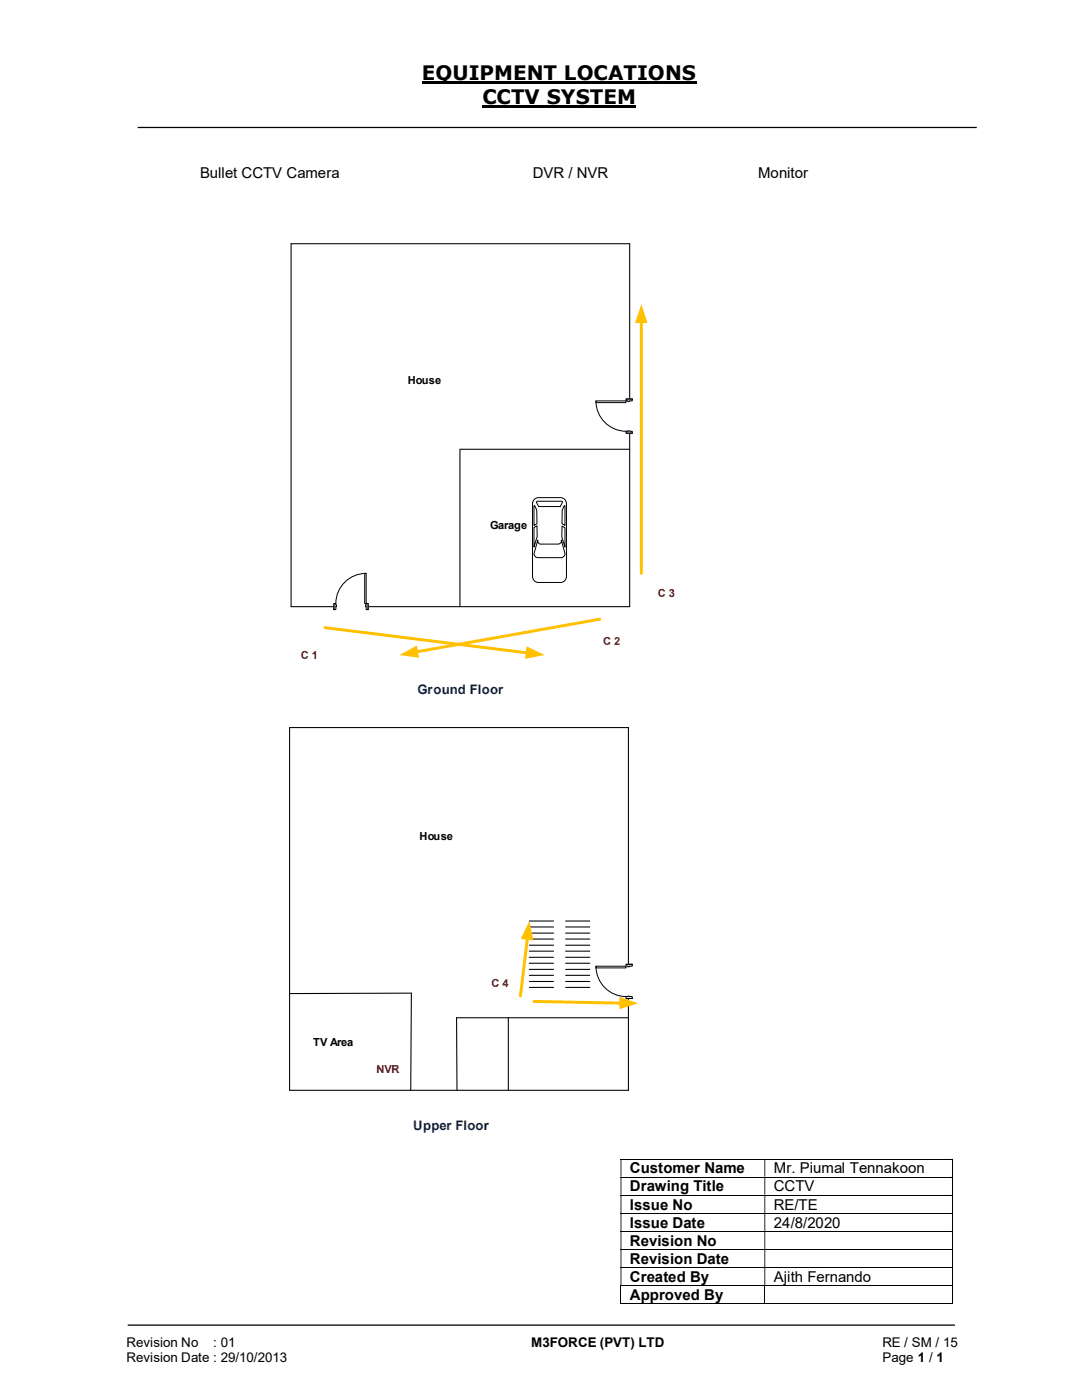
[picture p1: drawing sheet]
<svg xmlns="http://www.w3.org/2000/svg" width="216mm" height="279mm" viewBox="0 0 216 279" stroke-linecap="round" stroke-linejoin="round" font-family="sans-serif">
<path d="M84.2 16.5h54.8M96.3 21.3h30.7" fill="none" stroke="#000" stroke-width=".42"/>
<path d="M27.5 25.4h167.4M25.5 264.5h165" fill="none" stroke="#000" stroke-width=".25"/>
<g fill="none" stroke="#000" stroke-width=".2">
<path d="M123.8 231.3h66.1M123.8 234.9h66.1M123.8 238.5h66.1M190 231.4v3.4M190 235v3.4M190 238.6v3.5M123.8 242.1h66.1M123.8 245.7h66.1M123.8 249.3h66.1M123.8 252.9h66.1M123.8 256.5h66.1M123.9 256.6v3.6"/>
<path d="M152.6 256.6v3.6M190 242.2v3.5M190 245.8v3.5M190 249.4v3.5M190 253v3.5M190 256.6v3.6M123.8 260.1h28.7M152.7 260.1h37.2"/>
</g>
<g fill="#000">
<path d="M189.9 231.3h.2v.1h-.2zM123.8 231.4h.2v3.4h-.2zM152.5 231.4h.2v3.4h-.2z" fill-rule="evenodd"/>
<path d="M189.9 234.8h.2v.2h-.2zM123.8 235h.2v3.4h-.2zM152.5 235h.2v3.4h-.2z" fill-rule="evenodd"/>
<path d="M189.9 238.4h.2v.2h-.2zM123.8 238.6h.2v3.5h-.2zM152.5 238.6h.2v3.5h-.2z" fill-rule="evenodd"/>
<path d="M189.9 242.1h.2v.1h-.2zM123.8 242.2h.2v3.5h-.2zM152.5 242.2h.2v3.5h-.2z" fill-rule="evenodd"/>
<path d="M189.9 245.7h.2v.1h-.2zM123.8 245.8h.2v3.5h-.2zM152.5 245.8h.2v3.5h-.2z" fill-rule="evenodd"/>
<path d="M189.9 249.3h.2v.1h-.2zM123.8 249.4h.2v3.5h-.2zM152.5 249.4h.2v3.5h-.2z" fill-rule="evenodd"/>
<path d="M189.9 252.9h.2v.1h-.2zM123.8 253h.2v3.5h-.2zM152.5 253h.2v3.5h-.2z" fill-rule="evenodd"/>
</g>
<path d="M189.9 256.5h.2v.1h-.2zM189.9 260.1h.2v.1h-.2z" fill="#000"/>
<path d="M58.1 48.6h67.5v72.5h-67.5z" fill="none" stroke="#000" stroke-width=".21"/>
<path d="M106.7 99.6l.7-.3h4.4a1.19 1.19 0 0 1 1.2 1.2v14.5a1.2 1.2 0 0 1-1.2 1.2h-4.4a1.19 1.19 0 0 1-1.1-1.2v-14.5v-.3z" fill-rule="evenodd" fill="#fff"/>
<path d="M106.7 99.6l.7-.3h4.4a1.19 1.19 0 0 1 1.2 1.2v14.5a1.2 1.2 0 0 1-1.2 1.2h-4.4a1.19 1.19 0 0 1-1.1-1.2v-14.5v-.3z" fill="none" stroke="#000" stroke-width=".2"/>
<path d="M107.3 107.8a.66 .66 0 0 0 .8 .8h3.1a.69 .69 0 0 0 .8-.8l.7 2.7a.8 .8 0 0 1-.8 .8h-4.5a.8 .8 0 0 1-.8-.8zM106.6 105.3l.5-.4 .1 2.2-.6 2.1zM106.6 100.9l.5 .9v2.7l-.5 .4zM107.1 100.1l5-.1 .1 .2-.4 .9h-4.3zM112.6 101h.1v3.9l-.6-.4 .1-2.7zM112.1 105l.6 .3v3.9l-.6-2.1z" fill-rule="evenodd" fill="#fff"/>
<path d="M106.6 105.3l.5-.4 .1 2.2-.6 2.1zM106.6 100.9l.5 .9v2.7l-.5 .4zM107.1 100.1l5-.1 .1 .2-.4 .9h-4.3zM107.3 107.8a.66 .66 0 0 0 .8 .8h3.1a.69 .69 0 0 0 .8-.8l.7 2.7a.8 .8 0 0 1-.8 .8h-4.5a.8 .8 0 0 1-.8-.8zM112.1 105l.6 .3v3.9l-.6-2.1zM112.6 101h.1v3.9l-.6-.4 .1-2.7z" fill="none" stroke="#000" stroke-width=".2"/>
<path d="M91.8 89.7v31.4M91.9 89.7h33.7M101.4 203.1v14.5" fill="none" stroke="#000" stroke-width=".21"/>
<path d="M128 64.2v50.2" fill="none" stroke="#ffc000" stroke-width=".59"/>
<path d="M128 60.7l1.2 3.8h-2.5z" fill="#ffc000"/>
<path d="M119.7 123.6l-36.6 6.5" fill="none" stroke="#ffc000" stroke-width=".59"/>
<path d="M79.7 130.7l3.5-1.9 .4 2.5z" fill="#ffc000"/>
<path d="M64.9 125.3l40.3 5" fill="none" stroke="#ffc000" stroke-width=".59"/>
<path d="M105.1 129l3.6 1.7-3.9 .8z" fill="#ffc000"/>
<path d="M57.8 145.2h67.6v72.4h-67.6zM57.8 198.3l24.3-.1-.1 19.4M125.4 203.1h-34.3l.1 14.5" fill="none" stroke="#000" stroke-width=".21"/>
<path d="M66.6 120.4h6.8v1.3h-6.8z" fill="#fff"/>
<path d="M66.6 120.4h6.8v1.3h-6.8z" fill="none" stroke="#fff" stroke-width=".2"/>
<path d="M73.1 120.4v1.3h.3v-1.3zM66.6 120.4h.4v1.3h-.4z" fill-rule="evenodd" fill="#fff"/>
<path d="M67 120.7v-.3h-.4v1.3h.4v-.6M73.1 120.7v-.3h.3v1.3h-.3v-.6" fill="none" stroke="#000" stroke-width=".2"/>
<path d="M72.9 120.7v.4h.2v-.4zM67 120.7h.1v.4h-.1z" fill-rule="evenodd" fill="#fff"/>
<path d="M73.1 114.4a6 6 0 0 0-6.1 6M66.6 120.4v1.3M67 120.7h.1v.4h-.1M73.1 120.7h-.2v.4h.2M73.4 120.4v1.3" fill="none" stroke="#000" stroke-width=".2"/>
<path d="M72.8 114.4h.3v6h-.3z" fill-rule="evenodd" fill="#fff"/>
<path d="M72.8 114.4h.3v6h-.3z" fill="none" stroke="#000" stroke-width=".2"/>
<path d="M124.9 79.6h1.3v6.8h-1.3z" fill-rule="evenodd" fill="#fff"/>
<path d="M124.9 79.6h1.3v6.8h-1.3z" fill="none" stroke="#fff" stroke-width=".2"/>
<path d="M124.9 79.6v.4h1.3v-.4zM124.9 86.1h1.3v.3h-1.3z" fill-rule="evenodd" fill="#fff"/>
<path d="M125.3 80h-.4v-.4h1.3v.4h-.6M125.3 86.1h-.4v.3h1.3v-.3h-.6" fill="none" stroke="#000" stroke-width=".2"/>
<path d="M125.3 80v.1h.3v-.1zM125.3 86l.3 .1z" fill-rule="evenodd" fill="#fff"/>
<path d="M124.9 79.6h1.3M118.9 80a6 6 0 0 0 6 6.1M124.9 86.4h1.3M125.3 80v.1h.3v-.1M125.3 86.1h.3" fill="none" stroke="#000" stroke-width=".2"/>
<path d="M118.9 80h6v.3h-6z" fill="#fff"/>
<path d="M118.9 80h6v.3h-6z" fill="none" stroke="#000" stroke-width=".2"/>
<g fill="none" stroke="#000" stroke-width=".21">
<path d="M105.6 191.1h4.8M105.6 193.5h4.8M105.6 192.2h4.8M105.6 194.6h4.8M105.6 197.1h4.8M105.6 195.9h4.8M105.6 183.8h4.8M105.6 186.2h4.8M105.6 185h4.8M105.6 187.4h4.8M105.6 189.8h4.8M105.6 188.6h4.8"/>
<path d="M112.9 191.1h4.8M112.9 193.5h4.8M112.9 192.2h4.8M112.9 194.6h4.8M112.9 197.1h4.8M112.9 195.9h4.8M112.9 183.8h4.8M112.9 186.2h4.8M112.9 185h4.8M112.9 187.4h4.8M112.9 189.8h4.8M112.9 188.6h4.8"/>
</g>
<path d="M105.2 187.2l-1.4 11.6" fill="none" stroke="#ffc000" stroke-width=".59"/>
<path d="M105.6 183.8l.8 3.9-2.5-.3z" fill="#ffc000"/>
<path d="M106.6 199.9l17.3 .3" fill="none" stroke="#ffc000" stroke-width=".59"/>
<path d="M123.6 198.9l3.7 1.3-3.7 1.2z" fill="#ffc000"/>
<path d="M124.9 192.4h1.3v6.9h-1.3z" fill-rule="evenodd" fill="#fff"/>
<path d="M124.9 192.4h1.3v6.9h-1.3z" fill="none" stroke="#fff" stroke-width=".2"/>
<path d="M124.9 192.4v.4h1.3v-.4zM124.9 198.9h1.3v.4h-1.3z" fill-rule="evenodd" fill="#fff"/>
<path d="M125.3 192.8h-.4v-.4h1.3v.4h-.6M125.3 198.9h-.4v.4h1.3v-.4h-.6" fill="none" stroke="#000" stroke-width=".2"/>
<path d="M125.3 192.8v.2h.3v-.2zM125.3 198.8l.3 .1z" fill-rule="evenodd" fill="#fff"/>
<path d="M118.9 192.8a6 6 0 0 0 6 6.1M124.9 192.4h1.3M124.9 199.3h1.3M125.3 192.8v.2h.3v-.2M125.3 198.9h.3" fill="none" stroke="#000" stroke-width=".2"/>
<path d="M118.9 192.8h6v.4h-6z" fill="#fff"/>
<path d="M118.9 192.8h6v.4h-6z" fill="none" stroke="#000" stroke-width=".2"/>
<g font-size="4">
<text x="84.2" y="16">EQUIPMENT LOCATIONS</text>
<text x="96.3" y="20.8">CCTV SYSTEM</text>
</g>
<g font-size="3">
<text x="39.9" y="35.5">Bullet CCTV Camera</text>
<text x="106.3" y="35.5">DVR / NVR</text>
<text x="151.3" y="35.5">Monitor</text>
<text x="125.7" y="234.2">Customer Name</text>
<text x="125.7" y="237.8">Drawing Title</text>
<text x="154.4" y="234.2">Mr. Piumal Tennakoon</text>
<text x="154.4" y="237.8">CCTV</text>
<text x="125.7" y="241.4">Issue No</text>
<text x="125.7" y="245">Issue Date</text>
<text x="154.4" y="241.4">RE/TE</text>
<text x="154.4" y="245">24/8/2020</text>
<text x="125.7" y="248.6">Revision No</text>
<text x="125.7" y="252.2">Revision Date</text>
<text x="125.7" y="255.8">Created By</text>
<text x="154.4" y="255.8">Ajith Fernando</text>
<text x="125.7" y="259.4">Approved By</text>
</g>
<g font-size="2.7">
<text x="25.2" y="268.8">Revision No</text>
<text x="42.6" y="268.8">: 01</text>
<text x="106" y="268.8">M3FORCE (PVT) LTD</text>
<text x="176.1" y="268.8">RE / SM / 15</text>
<text x="25.2" y="271.8">Revision Date : 29/10/2013</text>
<text x="176.1" y="271.8">Page 1 / 1</text>
</g>
<g font-size="2.6" fill="#002060">
<text x="83.3" y="138.6">Ground Floor</text>
<text x="82.5" y="225.5">Upper Floor</text>
</g>
<g font-size="2.2">
<text x="81.4" y="76.6">House</text>
<text x="97.8" y="105.5">Garage</text>
<text x="83.7" y="167.7">House</text>
<text x="62.5" y="208.7">TV Area</text>
</g>
<g font-size="2.2" fill="#c00000">
<text x="131.2" y="119.1">C 3</text>
<text x="60" y="131.4">C 1</text>
<text x="120.4" y="128.8">C 2</text>
<text x="98" y="196.9">C 4</text>
<text x="75.1" y="214.2">NVR</text>
</g>
</svg>
